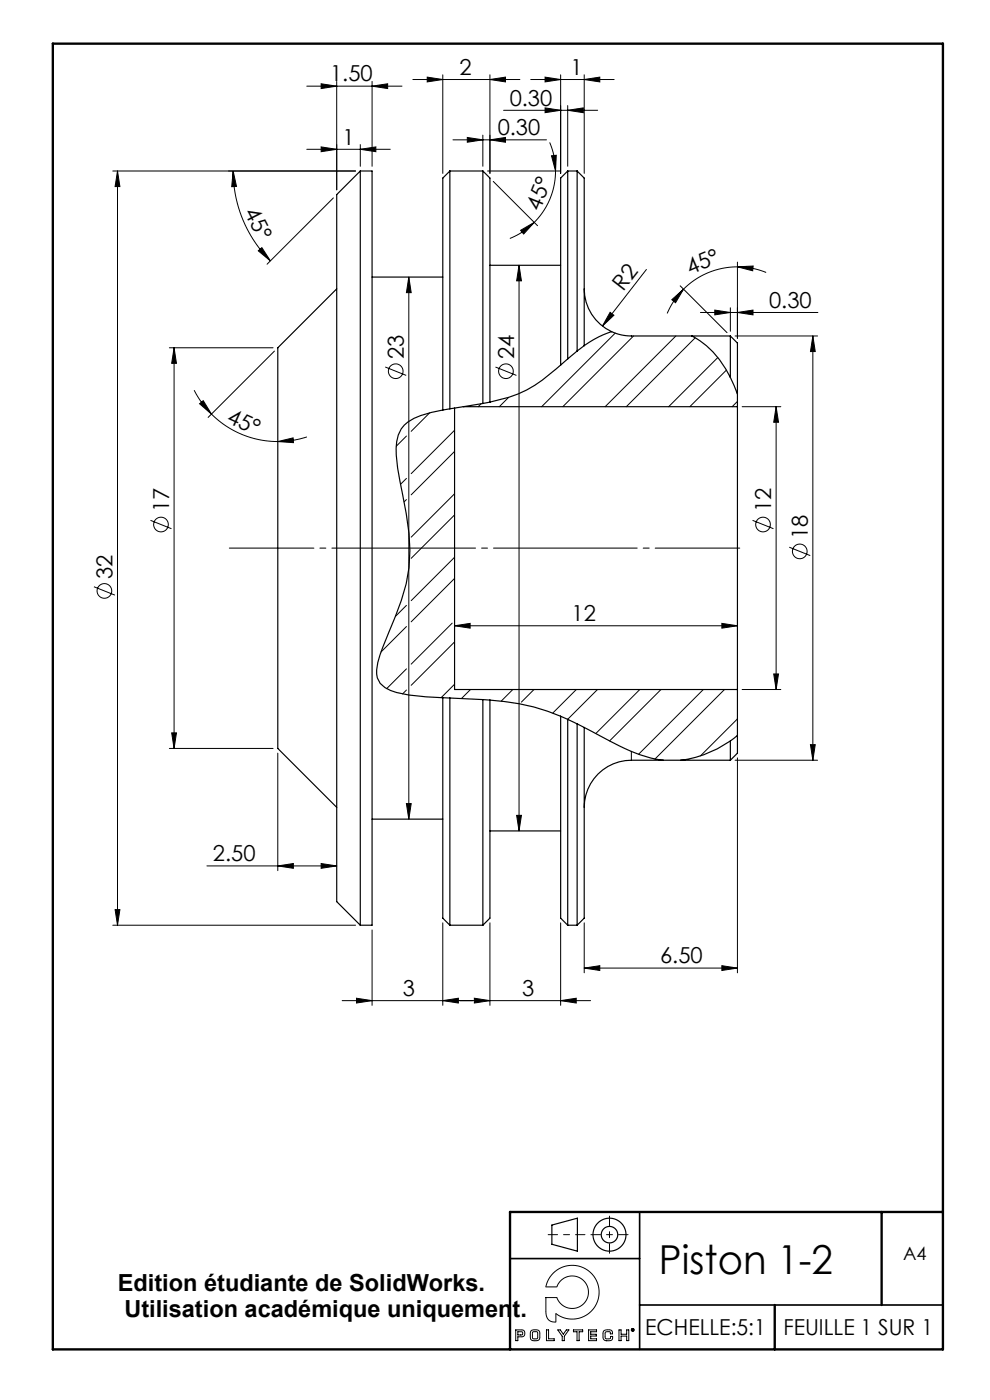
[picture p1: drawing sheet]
<svg xmlns="http://www.w3.org/2000/svg" width="210mm" height="297mm" viewBox="0 0 210 297" stroke-linecap="round" stroke-linejoin="round" font-family="sans-serif">
<g fill="none" stroke="#000" stroke-width=".21">
<path d="M65.1 18.3h20.2M68.1 17.8l3.3 .5-3.3 .5zM71.4 17.3v23M78.9 18.3l3.3-.5v1zM78.9 17.3v18M87.6 16.9h22.7M90.6 16.4l3.3 .5-3.3 .5zM93.9 15.9v20.9M103.9 16.9l3.3-.5v1zM103.9 15.9v20.9M112.6 16.9h17.7M115.6 16.4l3.3 .5-3.3 .5z"/>
<path d="M118.9 15.9v20.9M123.9 16.9l3.3-.5v1zM123.9 15.9v20.9M24.9 36.3l.5 3.3h-1zM24.9 36.3v160M49.5 36.3l.7 3.2-1 .1zM49.5 36.3a27 27 0 0 0 7.9 19M65.1 31.7h17.7M68.1 31.2l3.3 .5-3.3 .5zM75.4 36.3h-51.5M76.4 31.7l3.3-.5v1zM76.4 30.7v4.6"/>
<path d="M96.1 29.7h19.8M99.1 29.2l3.3 .5-3.3 .5zM102.4 28.7v6.6M103.4 36.3h15.4M103.9 29.7l3.3-.5v1zM104.6 38.5l9.4 9.4M106.8 23.4h20M115.6 22.9l3.3 .5-3.3 .5zM116.6 30.2a15.4 15.4 0 0 1 1.2 6.1M117 33l1-.1-.2 3.4zM117.8 36.3a15.4 15.4 0 0 1-4.5 10.9M120.4 23.4l3.3-.5v1z"/>
<path d="M120.4 22.4v12.9M54.8 53.2l.7-.7 1.9 2.8zM70.7 42l-14.1 14.1M86.7 58.8l.5 3.3h-1zM86.7 58.8v115M110.1 56.3l.5 3.3h-1zM110.1 56.3v120M110.4 48.9l2.9-1.7-2.2 2.4zM113.3 47.2a15.4 15.4 0 0 1-5.1 3.4M137.1 57.2l-9.3 12M156.4 56.6l3.4-.2-.1 1zM156.4 56.6a16.2 16.2 0 0 0-11.4 4.7"/>
<path d="M156.4 56.6a16.2 16.2 0 0 1 6.1 1.2M156.4 55.6v16.2M35.9 73.8h22M36.9 73.8v85M36.9 73.8l.5 3.3h-1zM58.2 74.5l-14.1 14.1M81.7 77.9l4.5 1.7M105.1 77.9l4.4 1.7M129.4 66.3l.8 .6-2.4 2.3zM130.5 70.7l-15.6 15.6M134.4 71.3l-15 15M142.5 63.6l2.5-2.3-1.7 2.9z"/>
<path d="M143.4 71.3l-15 15M144.3 60.6l9.9 10M145 61.3a16.2 16.2 0 0 0-3.5 5.2M147.5 71.7l-14.6 14.6M148.6 66.3h24.9M151.6 65.8l3.3 .5-3.3 .5zM152.3 75.8l-10.5 10.5M154.1 78.5l-7.8 7.8M154.9 65.3v5M155.9 71.3h17.5M156.4 66.3l3.3-.5v1zM172.4 71.3l.5 3.3h-1z"/>
<path d="M172.4 71.3v90M41.2 82.8a19.9 19.9 0 0 0 3.7 5M42.3 85.7l.8-.7 1.8 2.8zM44.9 87.8a19.9 19.9 0 0 0 14 5.9M58.9 93.7l3.3-.8 .1 1zM65.1 92.7a19.9 19.9 0 0 1-6.2 1M86.2 92.5l-2.2 2.2M91.1 87.6l-3.9 3.9M96.4 91.3l-9.2 9.2M96.4 95.8l-9.2 9.2M102 85.7l-.6 .6M107.9 84.3l-2 2"/>
<path d="M156.4 85.2l-1.1 1.1M157.4 86.3h8.2M164.6 86.3l.5 3.3h-1zM164.6 86.3v60M31.9 110.4l4.5 1.8M86.2 101.5l-1.2 1.2M86.2 106l-.5 .5M96.4 104.7l-9.2 9.3M96.4 118.2l-9.2 9.2M96.4 109.2l-9.2 9.2M159.6 110.4l4.5 1.8M167.4 116.1l4.5 1.8"/>
<path d="M19.9 124.5l4.5 1.8M86.2 128.4l-2.3 2.4M86.2 132.9l-5.4 5.4M95.9 132.2l-8.7 8.7M96.4 122.7l-9.2 9.2M96.4 136.2l-9.2 9.2M96.4 132.8l3.3-.6v1.1zM96.4 132.8h60M153.1 132.2l3.3 .6-3.3 .5zM35.9 158.8h22M36.4 155.5h1l-.5 3.3zM58.9 159.8v24.9"/>
<path d="M86.2 141.9l-4.2 4.2M86.2 146.4l-.8 .8M96.4 145.2l-2.8 2.8M99.8 146.3l-1.9 1.9M108.8 146.3l-2.5 2.4M113.3 146.3l-2.7 2.6M122.2 146.3l-5 5M126.7 146.3l-6.3 6.3M135.7 146.3l-9.3 9.3M140.2 146.3l-10.9 10.9M149.2 146.3l-13.7 13.7M153.7 146.3l-14.8 14.7"/>
<path d="M156.4 152.5l-7.8 7.9M157.4 146.3h8.2M164.1 143h1l-.5 3.3zM171.9 158h1l-.5 3.3zM86.2 170.5h1l-.5 3.3zM109.6 173h1l-.5 3.3zM155.9 161.3h17.5M156.4 160.8v45.6M23.9 196.3h51.5M24.4 193h1l-.5 3.3zM43.9 183.7h27.5M58.9 183.7l3.3-.5v1z"/>
<path d="M68.1 183.2l3.3 .5-3.3 .5zM78.9 197.3v16M93.9 195.8v17.5M103.9 195.8v17.5M118.9 195.8v17.5M123.9 195.8v10.6M72.6 212.3h52.7M75.6 211.8l3.3 .5-3.3 .5zM93.9 212.3l3.3-.5v1zM100.6 211.8l3.3 .5-3.3 .5zM118.9 212.3l3.3-.5v1zM123.9 205.4l3.3-.5v1z"/>
<path d="M123.9 205.4h32.5M153.1 204.9l3.3 .5-3.3 .5zM117.4 270a5.7 5.7 0 0 1 7.9 0 5.7 5.7 0 0 1 .4 7.8 5.7 5.7 0 0 1-7.8 .9v1.8a1.89 1.89 0 0 1-2.1-2.4v-2.8h2.3a3.4 3.4 0 0 0 5.3 1.6 3.4 3.4 0 0 0 0-5.5 3.4 3.4 0 0 0-5.3 1.6h-2.3a5.7 5.7 0 0 1 1.6-3zM109.4 282.1h1.3a.74 .74 0 0 1 .6 .8 .74 .74 0 0 1-.6 .7h-.9v.8h-.4zM109.8 282.5h.8a.35 .35 0 0 1 .3 .4 .35 .35 0 0 1-.4 .3h-.7zM112.7 282.3l.4-.2h.9a.63 .63 0 0 1 .5 .8l-.1 1.2a1.41 1.41 0 0 1-1.8 0l-.1-1.3zM113 282.6h1v1.4l-1-.1zM115.9 282.1h.5v1.9h1.2v.4h-1.7zM118.3 282.1h.5l.7 .9 .6-.9h.6l-1 1.4v.9h-.4v-.9zM121.6 282.1h2v.4h-.8v1.9h-.4v-1.9h-.8zM124.9 282.1h1.6v.4h-1.2v.6h1.2v.3h-1.2v.6h1.2v.4h-1.6zM128.7 284.4h-.1a.69 .69 0 0 1-.7-.7v-1a1.2 1.2 0 0 1 2-.3v.6h-.4v-.3a.73 .73 0 0 0-1.1 0v1l.1 .3h.9l.1-.5h.5a.72 .72 0 0 1-.2 .8 .72 .72 0 0 1-.7 .1"/>
<path d="M128.7 284.4h.4M131.3 282.1h.4v1h1.2v-1h.5v2.3h-.5v-1h-1.2v1h-.4zM134.1 282h.3l-.3 .1 .1 .1h.2l-.1 .1-.2-.1z"/>
<circle cx="83.9" cy="78.7" r="1.56"/>
<circle cx="107.3" cy="78.7" r="1.56"/>
<circle cx="34.1" cy="111.3" r="1.56"/>
<circle cx="161.9" cy="111.3" r="1.56"/>
<circle cx="169.6" cy="117" r="1.56"/>
<circle cx="22.1" cy="125.4" r="1.56"/>
<circle cx="134.2" cy="282.1" r=".31"/>
<circle cx="134.2" cy="282.1" r=".23"/>
</g>
<g fill="none" stroke="#000" stroke-width=".25">
<path d="M76.4 36.3v160M76.4 36.3l-5 5v150l5 5M76.4 36.3h2.5v160h-2.5M95.4 36.3v50.4M95.4 36.3l-1.5 1.5v49.2M95.4 36.3h7M102.4 36.3v49.3M102.4 36.3l1.5 1.5v47.5M120.4 36.3v39.8M120.4 36.3l-1.5 1.5v39.6M120.4 36.3h2M122.4 36.3v38.2"/>
<path d="M122.4 36.3l1.5 1.5v35.5M78.9 58.8h15M103.9 56.3h15M71.4 61.3l-12.5 12.5v85l12.5 12.5M118.9 77.4a28.2 28.2 0 0 1-15 7.9M120.4 76.1l-1.5 1.3M122.4 74.5l-2 1.6M123.9 61.3a10 10 0 0 0 5.8 9.1M123.9 73.3l-1.5 1.2M129.7 70.4a10 10 0 0 0 4.2 .9h21M129.7 70.4a20.5 20.5 0 0 0-5.8 2.9M146.8 71.3a17.8 17.8 0 0 1 8.1 8.8"/>
<path d="M154.9 71.3v8.8M154.9 71.3l1.5 1.5v10.8M93.9 87a15.7 15.7 0 0 0-8.2 3.2 7.6 7.6 0 0 0-1.6 6.3 121.7 121.7 0 0 0 2.1 12.5 34.5 34.5 0 0 1-2.4 21.8 69.6 69.6 0 0 0-3.7 9.7 4.6 4.6 0 0 0 1.6 5.4l1.1 .6a34.3 34.3 0 0 0 11.1 1.5M95.4 86.7l-1.5 .3M96.4 86.6v59.7h60M98.3 86.3h58.1M102.4 85.6l-7 1.1M103.9 85.3l-1.5 .3M154.9 80.1l1.5 3.5M156.4 86.3v60M156.4 83.6v2.7M93.9 148v46.8l1.5 1.5"/>
<path d="M93.9 148l1.5 .1M95.4 148.1v48.2M95.4 148.1l7 .3M102.4 148.4v47.9M102.4 148.4l1.5 .1M103.9 148.5v46.3l-1.5 1.5M103.9 148.5a45.6 45.6 0 0 1 15 3.4M118.9 151.9v42.9l1.5 1.5M118.9 151.9l1.5 .7M120.4 152.6v43.7M120.4 152.6l2 1M122.4 153.6v42.7"/>
<path d="M122.4 153.6l1.5 .7M123.9 154.3v40.5l-1.5 1.5M123.9 154.3l.6 .3a101 101 0 0 0 11.1 5.5l2.5 .7 2.6 .5M154.9 157.2v4.1M154.9 157.2a22.5 22.5 0 0 1-10.5 4.1M156.4 156l-1.5 1.2M156.4 156v3.8l-1.5 1.5M156.4 146.3v9.7M78.9 173.8h15M103.9 176.3h15M154.9 161.3h-21a10 10 0 0 0-10 10M95.4 196.3h7"/>
<path d="M120.4 196.3h2M117.1 259.9l5.4-1.5v7l-5.4-1.4z"/>
<circle cx="129.3" cy="261.9" r="1.75"/>
<circle cx="129.3" cy="261.9" r="3.5"/>
</g>
<path d="M156.9 116.3h-108.3" fill="none" stroke="#000" stroke-width=".21" stroke-dasharray="30.5 1.3 1.3 1.3" stroke-dashoffset="12.5"/>
<path d="M116.3 261.9h7.8" fill="none" stroke="#000" stroke-width=".21" stroke-dasharray="30.5 1.3 1.3 1.3" stroke-dashoffset="28.5"/>
<path d="M129.3 258v7.9M125.3 261.9h7.9" fill="none" stroke="#000" stroke-width=".21" stroke-dasharray="30.5 1.3 1.3 1.3" stroke-dashoffset="28.4"/>
<path d="M135.7 257.1v29.2M108.2 267h27.5M135.7 276.8h64.3" fill="none" stroke="#000" stroke-width=".35"/>
<path d="M11.2 9.3h188.8v277h-188.8zM187 257.1v19.7M200 257.1h-91.8v29.2M164.3 276.8v9.5" fill="none" stroke="#000" stroke-width=".5"/>
<g fill="#000">
<path d="M129.4 66.3l.8 .6-2.4 2.3z"/>
<path d="M68.1 17.8l3.3 .5-3.3 .5zM78.9 18.3l3.3-.5v1zM58.9 183.7l3.3-.5v1zM68.1 183.2l3.3 .5-3.3 .5zM75.6 211.8l3.3 .5-3.3 .5zM93.9 212.3l3.3-.5v1zM90.6 16.4l3.3 .5-3.3 .5zM103.9 16.9l3.3-.5v1zM100.6 211.8l3.3 .5-3.3 .5zM118.9 212.3l3.3-.5v1zM115.6 16.4l3.3 .5-3.3 .5zM123.9 16.9l3.3-.5v1zM151.6 65.8l3.3 .5-3.3 .5zM156.4 66.3l3.3-.5v1zM115.6 22.9l3.3 .5-3.3 .5zM120.4 23.4l3.3-.5v1z"/>
<path d="M49.5 36.3l.7 3.2-1 .1zM54.8 53.2l.7-.7 1.9 2.8z"/>
<path d="M76.4 31.7l3.3-.5v1zM68.1 31.2l3.3 .5-3.3 .5zM103.9 29.7l3.3-.5v1zM99.1 29.2l3.3 .5-3.3 .5zM153.1 204.9l3.3 .5-3.3 .5zM123.9 205.4l3.3-.5v1zM153.1 132.2l3.3 .6-3.3 .5zM96.4 132.8l3.3-.6v1.1z"/>
<path d="M110.4 48.9l2.9-1.7-2.2 2.4zM117 33l1-.1-.2 3.4z"/>
<path d="M156.4 56.6l3.4-.2-.1 1zM142.5 63.6l2.5-2.3-1.7 2.9z"/>
<path d="M36.9 73.8l.5 3.3h-1zM36.4 155.5h1l-.5 3.3zM24.9 36.3l.5 3.3h-1zM24.4 193h1l-.5 3.3zM110.1 56.3l.5 3.3h-1zM109.6 173h1l-.5 3.3zM172.4 71.3l.5 3.3h-1zM171.9 158h1l-.5 3.3z"/>
<path d="M42.3 85.7l.8-.7 1.8 2.8zM58.9 93.7l3.3-.8 .1 1z"/>
<path d="M86.2 170.5h1l-.5 3.3zM86.7 58.8l.5 3.3h-1zM164.1 143h1l-.5 3.3zM164.6 86.3l.5 3.3h-1z"/>
</g>
<path d="M133.9 159.4v1.9" fill="none" stroke="#000" stroke-width=".21" stroke-dasharray="6.3 1.3 1.3 1.3 1.3 1.3"/>
<text font-size="8.5" x="139.8" y="270.4">Piston 1-2</text>
<g font-size="5">
<text x="25" y="273.9">Edition étudiante de SolidWorks.</text>
<text x="26.4" y="279.4">Utilisation académique uniquement.</text>
</g>
<g font-size="4.7">
<text x="70" y="17.3">1.50</text>
<text x="97.4" y="15.9">2</text>
<text x="121" y="15.9">1</text>
<text x="108.1" y="22.4">0.30</text>
<text x="105.6" y="28.7">0.30</text>
<text x="72.7" y="30.7">1</text>
<text x="51.7" y="45" transform="rotate(63 51.7 45)">45°</text>
<text x="114.5" y="44.9" transform="rotate(-68 114.5 44.9)">45°</text>
<text x="146.4" y="58.4" transform="rotate(-23 146.4 58.4)">45°</text>
<text x="132.2" y="61.8" transform="rotate(-52 132.2 61.8)">R2</text>
<text x="163.1" y="65.3">0.30</text>
<text x="85.7" y="76.2" transform="rotate(-90 85.7 76.2)">23</text>
<text x="109" y="76.2" transform="rotate(-90 109 76.2)">24</text>
<text x="47.9" y="89.5" transform="rotate(25 47.9 89.5)">45°</text>
<text x="35.9" y="108.7" transform="rotate(-90 35.9 108.7)">17</text>
<text x="163.6" y="108.7" transform="rotate(-90 163.6 108.7)">12</text>
<text x="171.4" y="114.4" transform="rotate(-90 171.4 114.4)">18</text>
<text x="23.9" y="122.8" transform="rotate(-90 23.9 122.8)">32</text>
<text x="121.2" y="131.7">12</text>
<text x="45.2" y="182.7">2.50</text>
<text x="140" y="204.4">6.50</text>
<text x="85.4" y="211.3">3</text>
<text x="110.7" y="211.3">3</text>
<text x="136.9" y="283.3">ECHELLE:5:1</text>
<text x="166.2" y="283.3">FEUILLE 1 SUR 1</text>
</g>
<text font-size="3.9" x="191.6" y="267.2">A4</text>
</svg>
